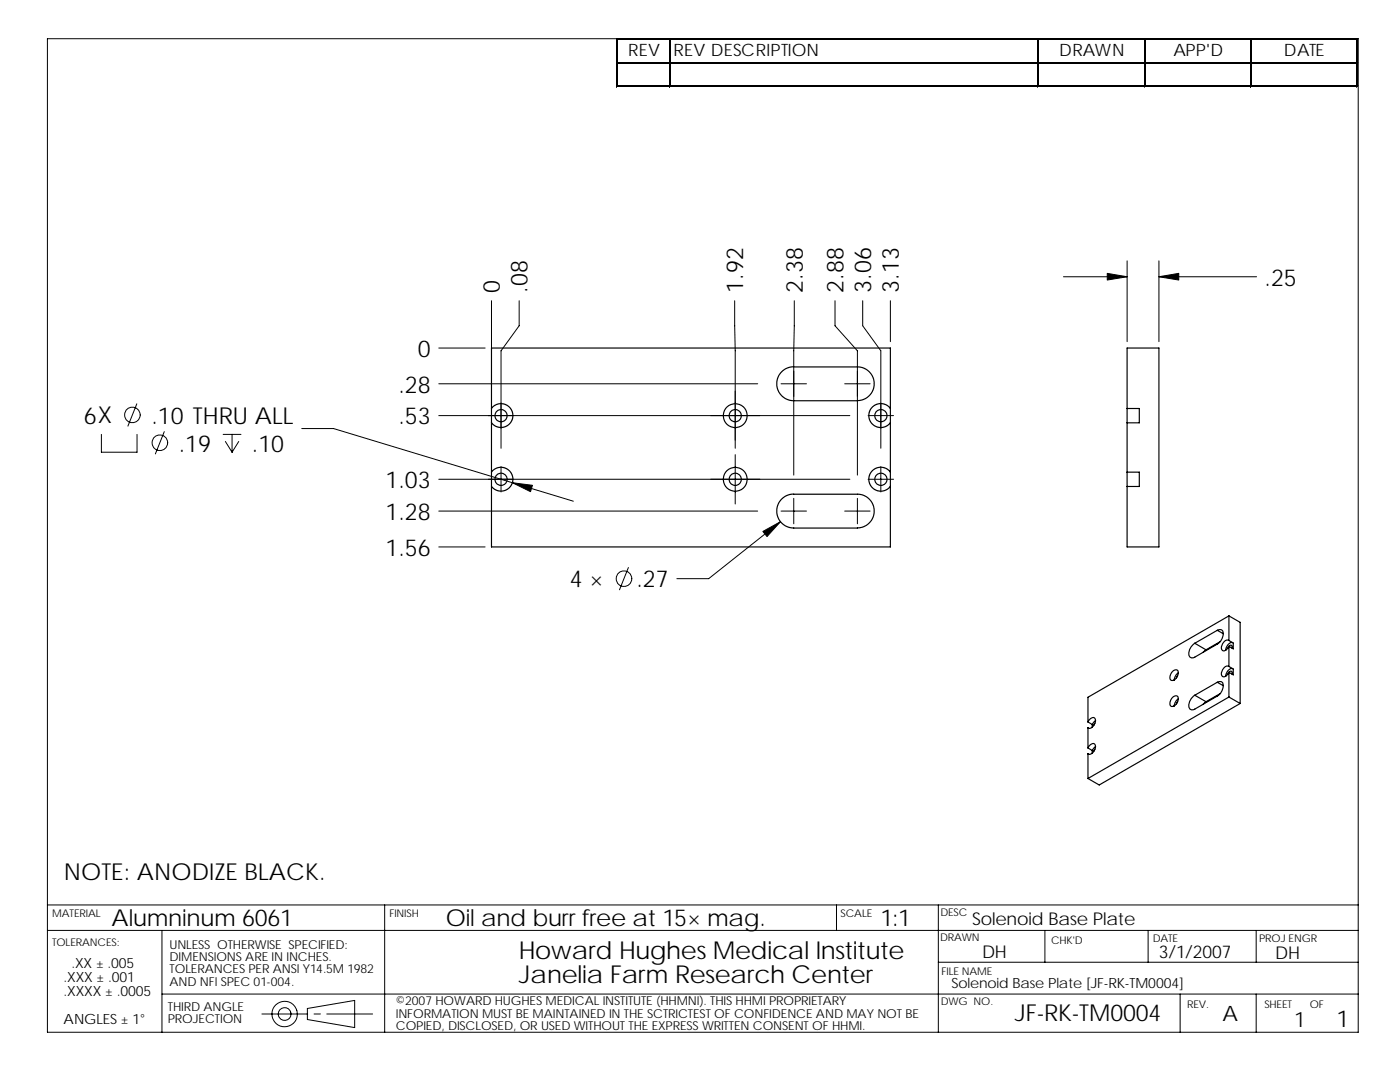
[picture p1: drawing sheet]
<svg xmlns="http://www.w3.org/2000/svg" width="279mm" height="216mm" viewBox="0 0 279 216" stroke-linecap="round" stroke-linejoin="round" font-family="sans-serif">
<g fill="none" stroke="#000" stroke-width=".2">
<path d="M9.5 7.7h261.6v198.3h-261.6zM123 7.7v9.7M123.3 7.7h147.7M123.3 12.4h147.7M123.3 17.1h147.7M133.6 7.9v9.5M207.1 7.9v9.5M228.3 7.9v9.5M249.6 7.9v9.5M270.8 7.9v9.5M212.2 55.2h12.7M224.9 52v16.2"/>
<path d="M231.3 52v16.2M231.3 55.2h19.5M87.6 69.4h9.2M87.6 76.6h63.6M98.1 60v9.4M103.6 60v5l-3.6 5v19.5M146.6 60l.1 29.5M155.9 76.6h5.1M158.5 60l-.1 34.8M166.6 60v5l4.5 5v24.8M168.6 76.6h5.1M172.2 60v5l3.6 5v19.5"/>
<path d="M177.7 60v8.2M20.2 86.7v3.5h7.1v-3.5M27.3 80.6l-1.8 4.4M32.8 86.1l-1.8 4.5M44.5 86.7h3.6M45 88.1l1.3 2.1M46.3 86.7v3.5M47.6 88.1l-1.3 2.1M60.2 85.5h6.4l47.8 14.5M87.6 95.6h82M87.6 82.9h82M100 93.1v5.1"/>
<path d="M146.7 90.7v9.9M158.4 99.4v5.1M171.1 99.4v5.1M173.2 95.6h5.1M173.2 82.9h5.1M175.8 93.1v5.1M87.6 102h63.6M87.6 109.1h9.2M125.4 113.2l-1.8 4.5M155.8 104.1l-14.4 11.4h-6.3M155.9 102h5.1M168.6 102h5.1"/>
<path d="M9.5 180.6h261.6M9.5 185.7h261.6M32.3 198.4h238.8M32.3 185.7v20.3M76.8 180.6v25.4M166.9 180.6v5.1M187.3 192h83.8M187.3 180.6v25.4M208.5 185.7v6.3M229.1 185.7v6.3M235.5 198.4v7.6M250.7 185.7v6.3"/>
<path d="M250.7 198.4v7.6M52.3 202.3h9.1M61.3 201.2l9.5-1.6v5.4l-9.5-1.6zM62.7 202.3h1.2M65.2 202.3h9.2"/>
<circle cx="26.4" cy="82.8" r="1.56"/>
<circle cx="31.9" cy="88.4" r="1.56"/>
<circle cx="124.5" cy="115.5" r="1.56"/>
<circle cx="56.8" cy="202.3" r="2.54"/>
<circle cx="56.8" cy="202.3" r="1.27"/>
</g>
<g fill="none" stroke="#000" stroke-width=".23">
<path d="M98.1 69.4h79.6v39.7h-79.6zM171.1 79.9l1.3-.2a3.3 3.3 0 0 0 2.1-2.8v-.7l-.3-.9a3.3 3.3 0 0 0-3.1-2.1l-13.5 .1-.9 .4-.9 .7-.5 .8-.3 1.2 .2 1.2 .5 1.1 .8 .7 1.1 .5 13.5 .1M98.1 94.2l.5-.5 .6-.3 .7-.2 .7 .1 .8 .4 .5 .5 .4 .7 .1 .7-.1 .7-.4 .7-.6 .6-.5 .3-.8 .1-.7-.1-.8-.4-.4-.5M98.1 81.5l.5-.5 .6-.3 .7-.2 .7 .1 .8 .4 .5 .5 .4 .7 .1 .7-.1 .7-.4 .7-.6 .6-.5 .3-.8 .1-.7-.1-.8-.4-.4-.5M158.4 98.6h13.1l.9 .3a3.3 3.3 0 0 1 2.1 2.7v.7l-.3 1a3.3 3.3 0 0 1-2.7 2h-.4M158.4 98.6l-1.1 .2-1 .5-.8 .9-.4 1-.1 1.1 .3 1 .7 1.1 .8 .6 .8 .3 .8 .1h12.7M177.7 81.5l-.5-.5-.7-.4h-1.4l-.7 .4-.5 .4-.5 1.3 .1 .9 .3 .7 .5 .5 .7 .4 1 .1 .6-.1 1.1-.8M177.7 94.2l-.5-.5-.7-.4h-1.4l-.7 .4-.5 .4-.5 1.3 .1 .9 .3 .7 .7 .6 .5 .3 1 .1 .6-.1 1.1-.8M224.9 94.2v2.9M224.9 81.5v2.9M224.9 94.2h2.5v2.9h-2.5M224.9 81.5v-12.1h6.4v39.7h-6.4v-12"/>
<path d="M224.9 84.4v9.8M224.9 81.5h2.5v2.9h-2.5M233.9 139.2l.4-.3 .5-.1a.85 .85 0 0 1 .2 1.4 1 1 0 0 1-1.4 .6 1.5 1.5 0 0 1 .3-1.6zM234 134l.8-.4 .2 .2a1.53 1.53 0 0 1-1.1 2 .87 .87 0 0 1-.2-1.4zM235 134.9l-.2 .4M235.2 139.4l-.5 .5-.4 1M235.2 134.3l-.5 .4-.4 1M238.4 138.7l2.3 1.3M238.4 128.4l2.3 1.3M240.7 129.7l-.6 .5M242.9 125.8l.6-.2 .4 .2a2.19 2.19 0 0 1-1 2.7l-4.5 2.6a.72 .72 0 0 1-.7 .1 .72 .72 0 0 1-.4-.7 2.55 2.55 0 0 1 1.1-2.1M242.9 136.1l.6-.1 .4 .1a2.19 2.19 0 0 1-1 2.8l-4.5 2.6a.72 .72 0 0 1-.7 .1 .72 .72 0 0 1-.4-.7 2.57 2.57 0 0 1 1.1-2.2"/>
<path d="M242.9 136.1l1.2 .7M242.9 125.8l1.2 .6M242.9 125.8l-4.5 2.6M242.9 136.1l-4.5 2.6M243.5 138.4l-2.8 1.6M243.5 128l-2.8 1.7M245.3 127.8a1.18 1.18 0 0 0-1.5 1.2l.1 .8a.98 .98 0 0 0 1.4-.8M245.3 133a1.18 1.18 0 0 0-1.5 1.2l.1 .7a.98 .98 0 0 0 1.4-.7M245.3 133l.8 .5v1.2l-.8-.5M245.3 122.9v4.9M245.3 129v4M245.3 134.2v4.9"/>
<path d="M245.3 127.8l.8 .5v1.2l-.8-.5M245.3 122.9l2.2 1.3v16.2M245.3 139.1l2.2 1.3M245.3 122.9l-28.2 16.2v5M245.3 139.1l-28.2 16.2M245.8 134.5v-.5a.56 .56 0 0 0-.8 .5M245.8 129.3v-.5a.56 .56 0 0 0-.8 .5M246 133.4a1.5 1.5 0 0 0-1.4 1.5M246 128.2a1.5 1.5 0 0 0-1.4 1.6M217.1 149.2a1.11 1.11 0 0 1 1.4-.7 1.55 1.55 0 0 1-1 2l-.4-.1M217.1 144.1a1.11 1.11 0 0 1 1.4-.8 1.56 1.56 0 0 1-1 2l-.4-.1M217.1 145.2v4"/>
<path d="M217.1 150.4v4.9M217.1 149.2l.9 .6M217.1 150.4l.2 .1M217.1 145.2l.2 .1M217.1 144.1l.9 .5M218 144.6v.5M218 149.8v.5M218.5 149.6l-.3 .4M218.5 144.4l-.3 .4M218.6 149l-.6 .8M218.6 143.8l-.6 .8M235 140l-.2 .4"/>
<path d="M240.7 140l-.6 .5M247.5 140.4l-28.1 16.2-2.3-1.3"/>
<circle cx="100" cy="82.9" r="1.22"/>
<circle cx="100" cy="95.6" r="1.22"/>
<circle cx="146.7" cy="82.9" r="2.38"/>
<circle cx="146.7" cy="95.6" r="2.38"/>
<circle cx="146.7" cy="82.9" r="1.22"/>
<circle cx="146.7" cy="95.6" r="1.22"/>
<circle cx="175.8" cy="95.6" r="1.22"/>
<circle cx="175.8" cy="82.9" r="1.22"/>
</g>
<g fill="#000" stroke="#000" stroke-width=".2">
<path d="M221 54.5l3.9 .7-3.9 .7z" fill-rule="evenodd"/>
<path d="M231.3 55.2l3.9-.7v1.4z" fill-rule="evenodd"/>
<path d="M102.3 96.3l4 .5-.4 1.3z" fill-rule="evenodd"/>
<path d="M152.3 106l3.5-1.9-2.7 3z" fill-rule="evenodd"/>
</g>
<path d="M123.3 7.8h147.7M123.3 12.5h147.7M207.2 7.9v9.5M270.9 7.9v9.5" fill="none" stroke="#000" stroke-width=".25"/>
<path d="M123.1 7.7v9.7M123.3 17.2h147.7M133.7 7.9v9.5M228.5 7.9v9.5M249.7 7.9v9.5" fill="none" stroke="#000" stroke-width=".28"/>
<g font-size="4.9">
<text x="103.6" y="191.3">Howard Hughes Medical Institute</text>
<text x="103.6" y="196.2">Janelia Farm Research Center</text>
</g>
<g font-size="4.7">
<text x="99.8" y="58.4" transform="rotate(-90 99.8 58.4)">0</text>
<text x="105.3" y="58.4" transform="rotate(-90 105.3 58.4)">.08</text>
<text x="148.3" y="58.4" transform="rotate(-90 148.3 58.4)">1.92</text>
<text x="160.2" y="58.4" transform="rotate(-90 160.2 58.4)">2.38</text>
<text x="168.3" y="58.4" transform="rotate(-90 168.3 58.4)">2.88</text>
<text x="173.8" y="58.4" transform="rotate(-90 173.8 58.4)">3.06</text>
<text x="179.4" y="58.4" transform="rotate(-90 179.4 58.4)">3.13</text>
<text x="252.4" y="57">.25</text>
<text x="83.4" y="71.2">0</text>
<text x="79.5" y="78.3">.28</text>
<text x="16.7" y="84.6">6X</text>
<text x="30.2" y="84.6">.10 THRU ALL</text>
<text x="79.5" y="84.7">.53</text>
<text x="35.7" y="90.1">.19</text>
<text x="50.3" y="90.1">.10</text>
<text x="76.9" y="97.4">1.03</text>
<text x="76.9" y="103.7">1.28</text>
<text x="76.9" y="110.9">1.56</text>
<text x="113.7" y="117.2">4 ×</text>
<text x="127" y="117.2">.27</text>
<text x="12.7" y="175.6">NOTE: ANODIZE BLACK.</text>
<text x="22.3" y="184.9">Alumninum 6061</text>
<text x="89" y="184.8">Oil and burr free at 15× mag.</text>
<text x="175.7" y="184.8">1:1</text>
<text x="202.5" y="203.8">JF-RK-TM0004</text>
<text x="266.7" y="205">1</text>
</g>
<g font-size="4.2">
<text x="244" y="203.6">A</text>
<text x="258.3" y="204.9">1</text>
</g>
<g font-size="3.5">
<text x="194" y="184.6">Solenoid Base Plate</text>
<text x="196" y="191.2">DH</text>
<text x="231.3" y="191.2">3/1/2007</text>
<text x="254.5" y="191.3">DH</text>
</g>
<g font-size="3.4">
<text x="125.4" y="11.2">REV</text>
<text x="134.4" y="11.2">REV DESCRIPTION</text>
<text x="211.4" y="11.2">DRAWN</text>
<text x="234.2" y="11.2">APP'D</text>
<text x="256.2" y="11.2">DATE</text>
</g>
<g font-size="2.8">
<text x="12.7" y="195.9">.XXX ± .001</text>
<text x="14.3" y="193.1">.XX ± .005</text>
<text x="189.9" y="197.2">Solenoid Base Plate [JF-RK-TM0004]</text>
<text x="12.7" y="198.7">.XXXX ± .0005</text>
<text x="12.7" y="204.4">ANGLES ± 1°</text>
</g>
<g font-size="2.5">
<text x="33.8" y="191.8">DIMENSIONS ARE IN INCHES.</text>
<text x="33.8" y="189.3">UNLESS OTHERWISE SPECIFIED:</text>
<text x="33.8" y="196.7">AND NFI SPEC 01-004.</text>
<text x="33.8" y="194.2">TOLERANCES PER ANSI Y14.5M 1982</text>
<text x="33.5" y="201.7">THIRD ANGLE</text>
<text x="79" y="200.6">©2007 HOWARD HUGHES MEDICAL INSTITUTE (HHMNI). THIS HHMI PROPRIETARY</text>
<text x="79" y="203">INFORMATION MUST BE MAINTAINED IN THE SCTRICTEST OF CONFIDENCE AND MAY NOT BE</text>
<text x="33.5" y="204.2">PROJECTION</text>
<text x="79" y="205.5">COPIED, DISCLOSED, OR USED WITHOUT THE EXPRESS WRITTEN CONSENT OF HHMI.</text>
</g>
<g font-size="2.1">
<text x="10.4" y="182.9">MATERIAL</text>
<text x="77.7" y="183">FINISH</text>
<text x="167.8" y="182.9">SCALE</text>
<text x="187.7" y="182.8">DESC</text>
<text x="10.4" y="188.8">TOLERANCES:</text>
<text x="187.6" y="187.8">DRAWN</text>
<text x="209.8" y="188.3">CHK'D</text>
<text x="230" y="187.9">DATE</text>
<text x="251.3" y="187.9">PROJ ENGR</text>
<text x="187.9" y="194.5">FILE NAME</text>
<text x="187.7" y="200.6">DWG NO.</text>
<text x="236.9" y="201.2">REV.</text>
<text x="252.3" y="201.1">SHEET</text>
<text x="261.4" y="201.1">OF</text>
</g>
</svg>
